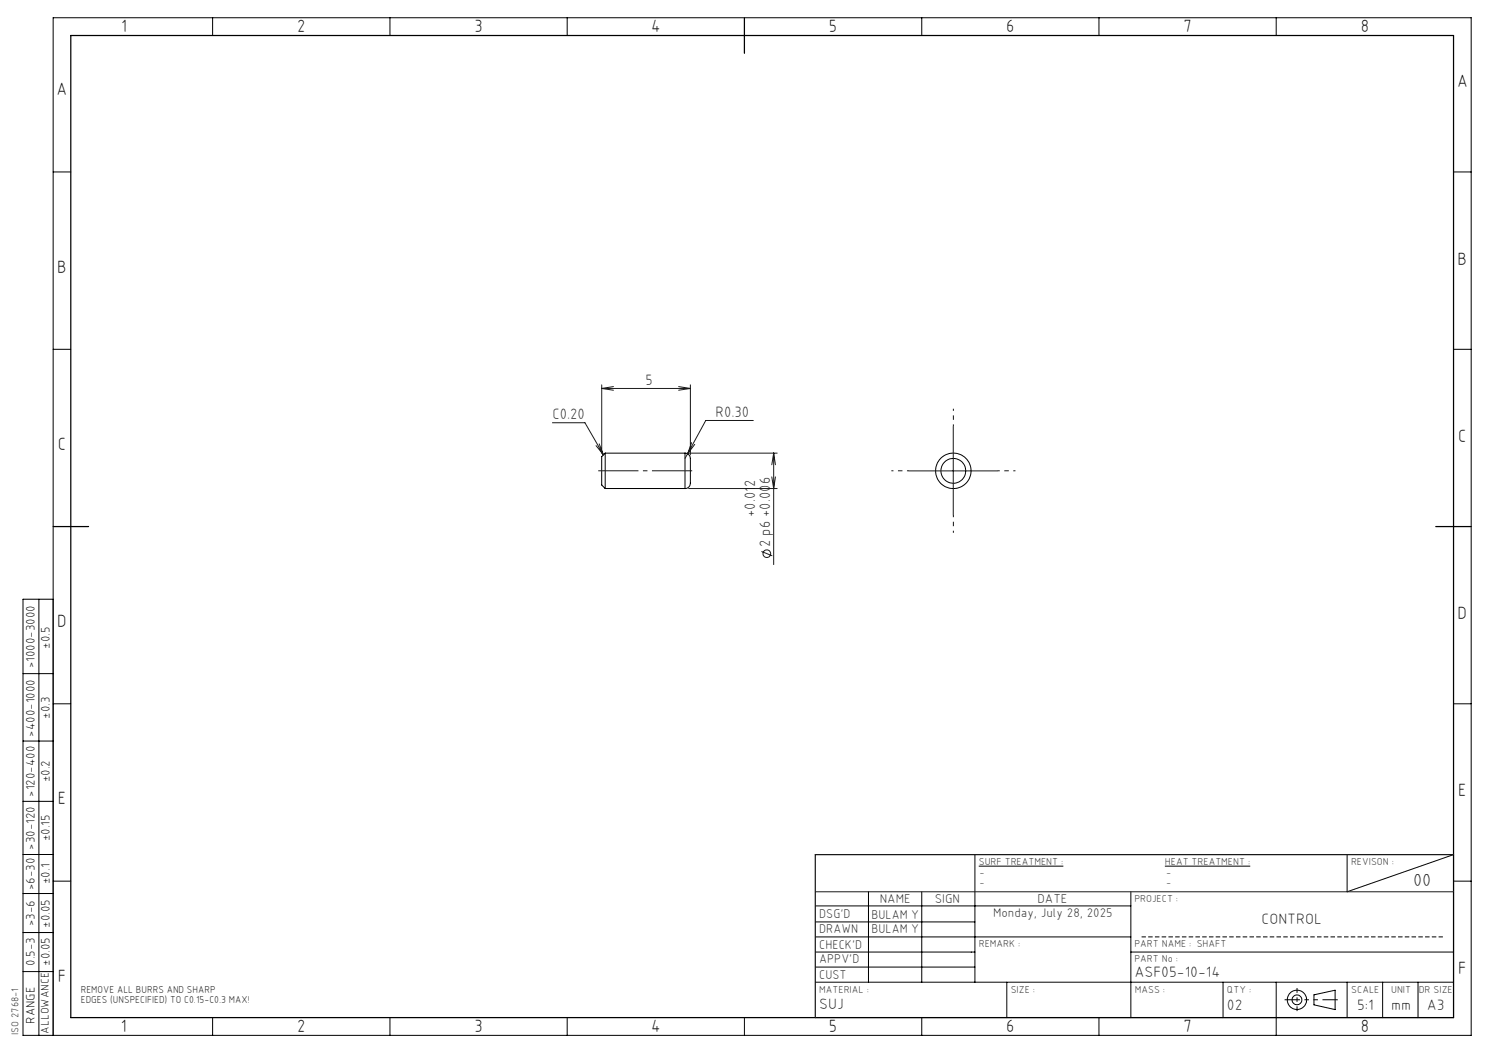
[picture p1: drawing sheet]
<svg xmlns="http://www.w3.org/2000/svg" width="420mm" height="297mm" viewBox="0 0 420 297" stroke-linecap="round" stroke-linejoin="round" font-family="sans-serif">
<g fill="none" stroke="#000" stroke-width=".28">
<path d="M60 5v5M110 5v5M160 5v5M260 5v5M310 5v5M360 5v5M15 48.5h5M410 48.5h5M15 98.5h5M410 98.5h5M170.7 127.8v10M170.7 127.8l-1 1v8l1 1"/>
<path d="M170.7 137.8h22.5M170.7 127.8h22.5M193.2 127.8a2.1 2.1 0 0 1 1.5 2.7v5a1.85 1.85 0 0 1-1.5 2.3M193.2 127.8v10M11 169v123M15 169h-8.5v123h408.5v-287h-400v287M6.5 190h8.5M15 198.5h5M410 198.5h5M6.5 209h8.5M6.5 226h8.5M6.5 241h8.5"/>
<path d="M6.5 252h8.5M15 248.5h5M230 255.5h89M245 251.5v25.5M260 251.5v25.5M275 241v36M276.1 244.3h23.8M319 251.5v35.5M328.6 244.3h24.1M380 241v10.5l30-10.5v46h-180M410 248.5h5M6.5 274h8.5"/>
<path d="M6.5 263h8.5M230 268.5h45M230 277h180M230 272.8h45M230 260h45M230 264.3h89M284 277v10M319 268.5h91M345 277v10M360 277v15M380 277v10M390 277v10"/>
<path d="M400 277v10M60 287v5M110 287v5M160 287v5M210 287v5M260 287v5M310 287v5M370.6 280.6l6-1.3v5.5l-6-1.4z"/>
<circle cx="268.9" cy="132.8" r="5"/>
<circle cx="268.9" cy="132.8" r="3.5"/>
<circle cx="365.8" cy="282" r="1.38"/>
<circle cx="365.8" cy="282" r="2.72"/>
</g>
<g fill="none" stroke="#191924" stroke-width=".28">
<path d="M155.8 119.2h9.2l5.2 9.1M169.7 108.5v19.3M169.7 109.6h25M169.7 109.6l3.3 .5M173 109l-3.3 .6M191.4 109l3.3 .6M194.7 108.5v19.8M194.7 109.6l-3.3 .5M212.5 118.6h-13.4l-5.1 9.4M168.1 125.7l2.1 2.6M169 125.2l1.2 3.1M194 128l-.8 1.3"/>
<path d="M194.2 127.8h25M194.2 137.8h25M195.1 124.8l-1.1 3.2M196 125.3l-2 2.7M217.7 134.5l.5 3.3 .5-3.3M218.2 127.8v31.4M218.2 127.8l.5 3.3M218.2 127.8l-.5 3.3M256.4 132.8h25M268.9 120.3v25M214.8 155.5l3 1.3M230 251.5h180"/>
<circle cx="216.3" cy="156.2" r="1.08"/>
</g>
<path d="M195.2 132.8h-26.5" fill="none" stroke="#191924" stroke-width=".28" stroke-dasharray="15.2 1.3 1.3 1.3" stroke-dashoffset="3.9" stroke-linecap="butt"/>
<path d="M256.4 132.8h-5M268.9 120.3v-5M281.4 132.8h5M268.9 145.3v5" fill="none" stroke="#191924" stroke-width=".28" stroke-dasharray="15.2 1.3 1.3 1.3" stroke-dashoffset="14.6" stroke-linecap="butt"/>
<path d="M365.9 278.7v6.5" fill="none" stroke="#000" stroke-width=".28" stroke-dasharray="15.2 1.3 1.3 1.3" stroke-dashoffset="13.9" stroke-linecap="butt"/>
<path d="M407 264.3h-85" fill="none" stroke="#000" stroke-width=".28" stroke-dasharray="1.3 .6" stroke-linecap="butt"/>
<path d="M377.4 282h-15.1" fill="none" stroke="#000" stroke-width=".28" stroke-dasharray="6.3 1.3 1.3 1.3 1.3 1.3" stroke-dashoffset="2" stroke-linecap="butt"/>
<path d="M20 10h390v277h-390zM210 5v10M15 148.5h10M405 148.5h10" fill="none" stroke="#000" stroke-width=".35"/>
<path d="M410 241h-180v46" fill="none" stroke="#191924" stroke-width=".35"/>
<g font-size="5">
<text x="34.2" y="9.1">1</text>
<text x="83.8" y="9.1">2</text>
<text x="133.8" y="9.1">3</text>
<text x="183.7" y="9.1">4</text>
<text x="233.8" y="9.1">5</text>
<text x="283.8" y="9.1">6</text>
<text x="333.8" y="9.1">7</text>
<text x="383.8" y="9.1">8</text>
<text x="16" y="26.9">A</text>
<text x="411" y="24.6">A</text>
<text x="16.2" y="76.9">B</text>
<text x="411.2" y="74.6">B</text>
<text x="411.3" y="124.6">C</text>
<text x="16.3" y="126.9">C</text>
<text x="16.2" y="176.9">D</text>
<text x="411.2" y="174.6">D</text>
<text x="16.3" y="226.9">E</text>
<text x="411.3" y="224.6">E</text>
<text x="411.3" y="274.6">F</text>
<text x="16.3" y="276.9">F</text>
<text x="34.1" y="291.1">1</text>
<text x="83.8" y="291.1">2</text>
<text x="133.8" y="291.1">3</text>
<text x="183.7" y="291.1">4</text>
<text x="233.8" y="291.1">5</text>
<text x="283.8" y="291.1">6</text>
<text x="333.8" y="291.2">7</text>
<text x="383.8" y="291.2">8</text>
</g>
<text font-size="4.9" fill="#191924" x="398.6" y="249.9">00</text>
<g font-size="4.2" fill="#191924">
<text x="182.1" y="108.6">5</text>
<text x="155.8" y="118.2">C0.20</text>
<text x="201.9" y="117.6">R0.30</text>
<text x="213" y="145.8" transform="rotate(-90 213 145.8)">+0.012</text>
<text x="217.3" y="154.4" transform="rotate(-90 217.3 154.4)">2 p6 +0.006</text>
<text x="355.9" y="260.8">CONTROL</text>
<text x="320" y="275.6">ASF05-10-14</text>
<text x="231.1" y="284.6">SUJ</text>
<text x="346.1" y="285">02</text>
<text x="382.8" y="284.8">5:1</text>
<text x="392.4" y="284.8">mm</text>
<text x="402.5" y="284.8">A3</text>
</g>
<g font-size="3.6" fill="#191924">
<text x="248.1" y="254.6">NAME</text>
<text x="263.7" y="254.6">SIGN</text>
<text x="292.6" y="254.6">DATE</text>
<text x="231.1" y="258.9">DSG'D</text>
<text x="231.1" y="263.3">DRAWN</text>
<text x="245.8" y="263.3">BULAM Y</text>
<text x="245.8" y="259.3">BULAM Y</text>
<text x="231.1" y="267.6">CHECK'D</text>
<text x="231.1" y="271.6">APPV'D</text>
<text x="231.1" y="276">CUST</text>
</g>
<g font-size="3.5">
<text x="14.1" y="183" transform="rotate(-90 14.1 183)">±0.5</text>
<text x="9.8" y="188.5" transform="rotate(-90 9.8 188.5)">&gt;1000-3000</text>
<text x="14.1" y="202.8" transform="rotate(-90 14.1 202.8)">±0.3</text>
<text x="9.8" y="207.8" transform="rotate(-90 9.8 207.8)">&gt;400-1000</text>
<text x="14.1" y="220.7" transform="rotate(-90 14.1 220.7)">±0.2</text>
<text x="9.8" y="224.7" transform="rotate(-90 9.8 224.7)">&gt;120-400</text>
<text x="9.8" y="239.7" transform="rotate(-90 9.8 239.7)">&gt;30-120</text>
<text x="14.1" y="237.3" transform="rotate(-90 14.1 237.3)">±0.15</text>
<text x="9.8" y="251" transform="rotate(-90 9.8 251)">&gt;6-30</text>
<text x="14.1" y="249.3" transform="rotate(-90 14.1 249.3)">±0.1</text>
<text x="9.8" y="261.3" transform="rotate(-90 9.8 261.3)">&gt;3-6</text>
<text x="14.1" y="261.7" transform="rotate(-90 14.1 261.7)">±0.05</text>
<text x="9.8" y="272.4" transform="rotate(-90 9.8 272.4)">0.5-3</text>
<text x="14.1" y="272.4" transform="rotate(-90 14.1 272.4)">±0.05</text>
<text x="9.8" y="288.7" transform="rotate(-90 9.8 288.7)">RANGE</text>
</g>
<text font-size="3.5" fill="#191924" x="280.1" y="258.5">Monday, July 28, 2025</text>
<text font-size="3.2" x="13.8" y="291.5" transform="rotate(-90 13.8 291.5)">ALLOWANCE</text>
<g font-size="2.8" fill="#191924">
<text x="276.1" y="244">SURF TREATMENT :</text>
<text x="328.6" y="244">HEAT TREATMENT :</text>
<text x="381.1" y="244">REVISON :</text>
<text x="276.3" y="250">-</text>
<text x="276.3" y="247">-</text>
<text x="329" y="250">-</text>
<text x="329" y="247">-</text>
<text x="320" y="254.4">PROJECT :</text>
<text x="276.1" y="267.2">REMARK :</text>
<text x="320" y="267.2">PART NAME : SHAFT</text>
<text x="320" y="271.4">PART No :</text>
<text x="231.1" y="279.9">MATERIAL :</text>
<text x="285.1" y="279.9">SIZE :</text>
<text x="320.1" y="279.9">MASS :</text>
<text x="346.1" y="279.9">QTY :</text>
<text x="381.1" y="279.9">SCALE</text>
<text x="392.4" y="279.9">UNIT</text>
<text x="400.2" y="279.9">DR SIZE</text>
<text x="5.3" y="291.9" transform="rotate(-90 5.3 291.9)">ISO 2768-1</text>
</g>
<g font-size="2.8">
<text x="22.8" y="280.1">REMOVE ALL BURRS AND SHARP</text>
<text x="22.8" y="283">EDGES (UNSPECIFIED) TO C0.15-C0.3 MAX!</text>
</g>
</svg>
